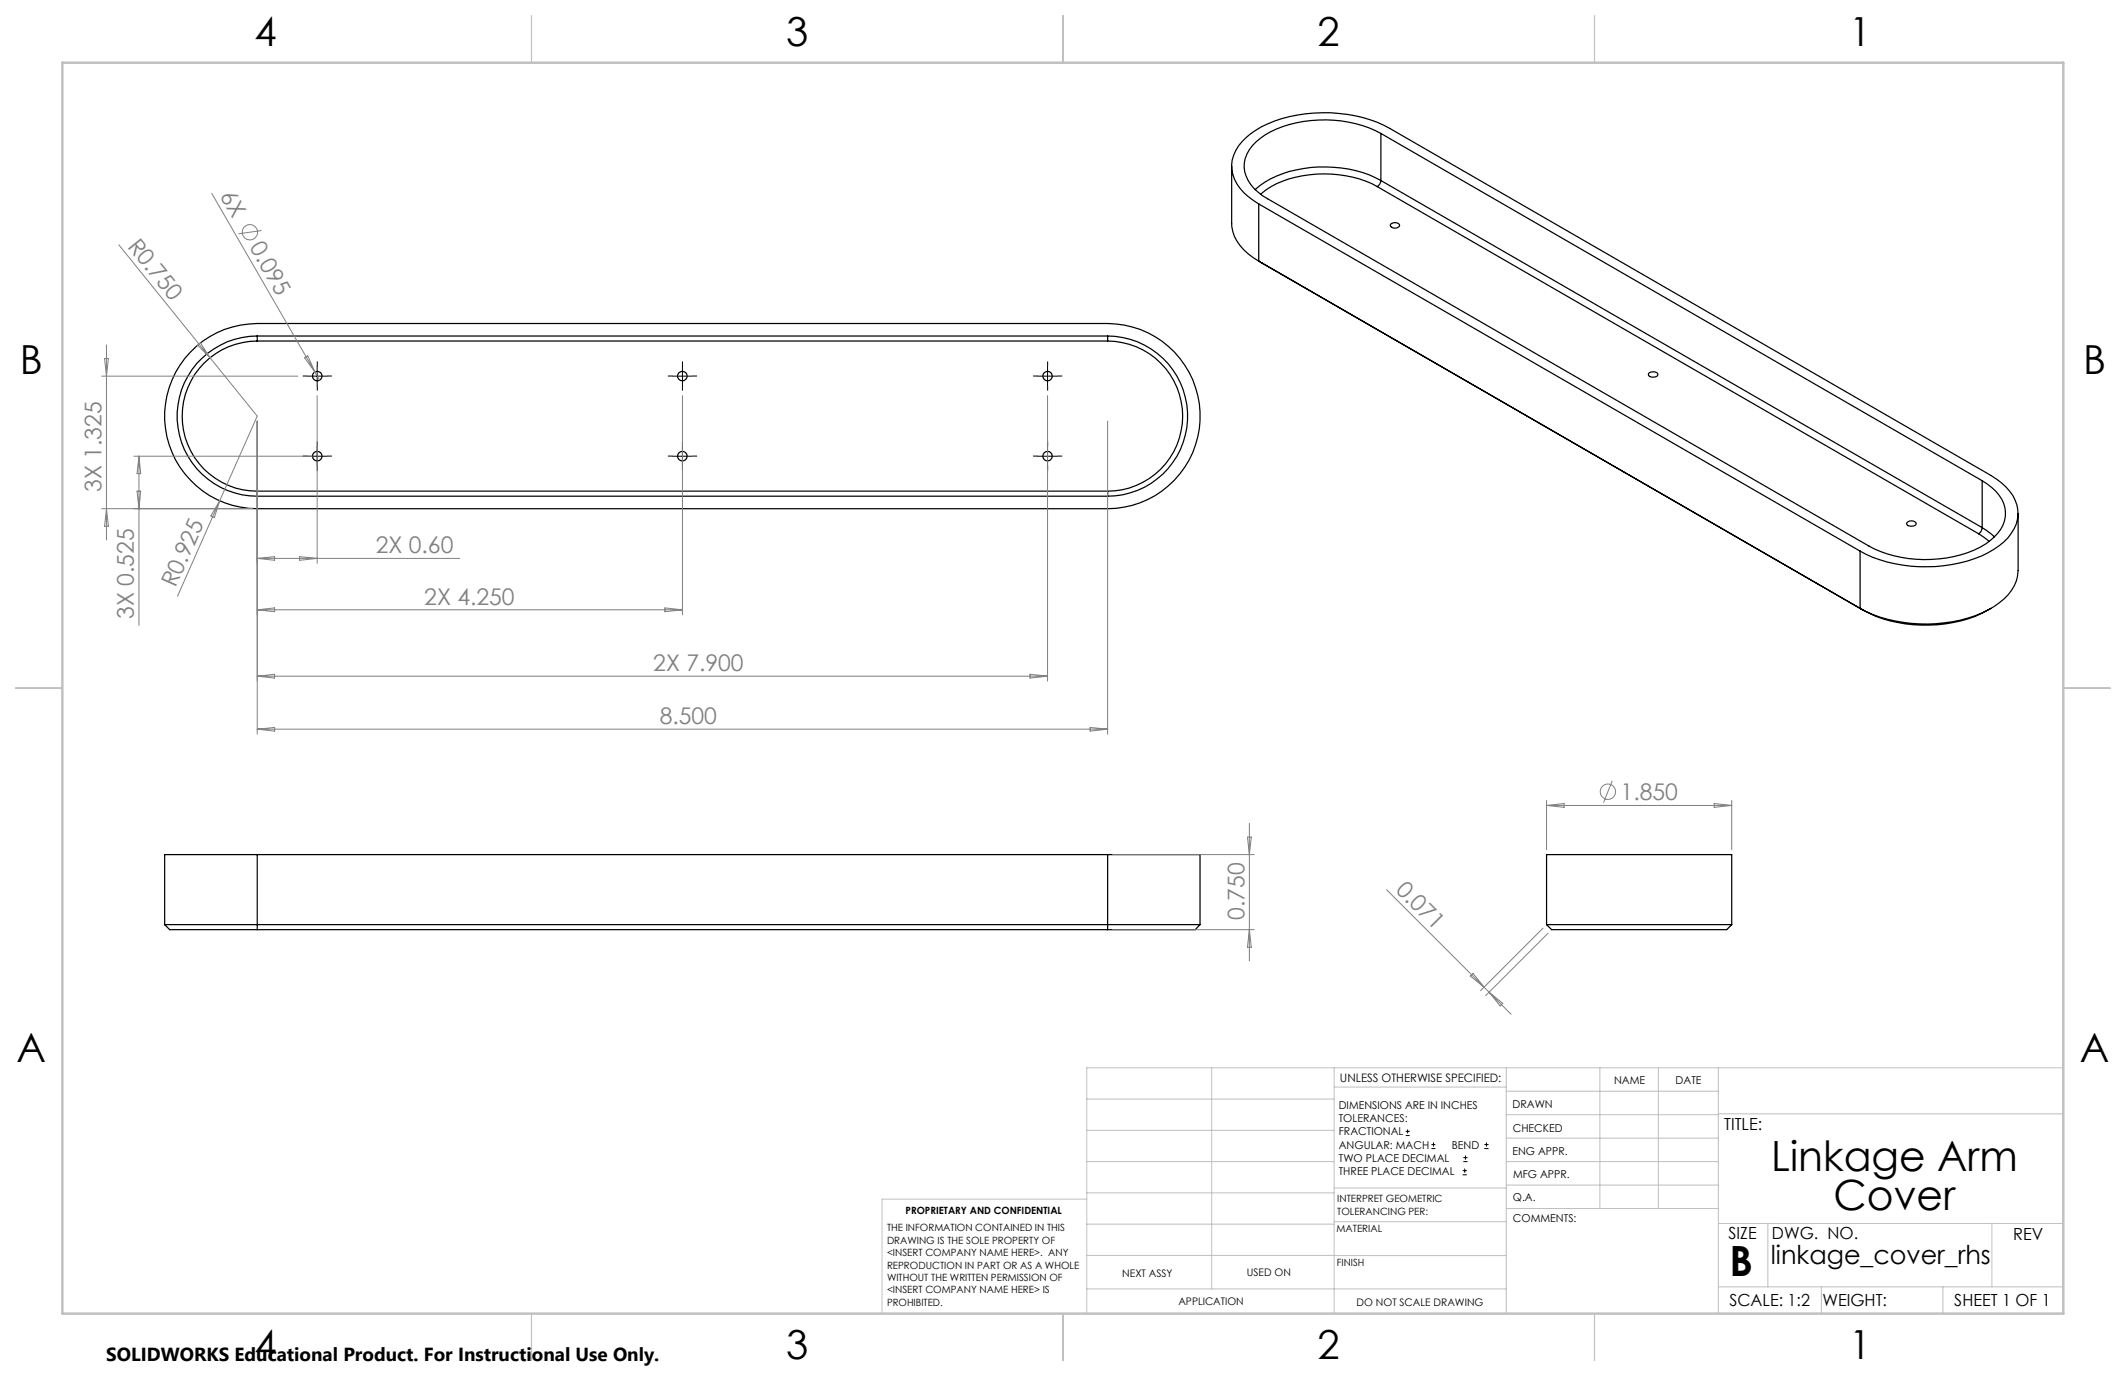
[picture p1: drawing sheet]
<svg xmlns="http://www.w3.org/2000/svg" width="432mm" height="279mm" viewBox="0 0 432 279" stroke-linecap="round" stroke-linejoin="round" font-family="sans-serif">
<g fill="none" stroke="#000" stroke-width=".25">
<path d="M250.2 33.7v11.7a8.8 8.8 0 0 0 4.3 6.9l1.2 .7M279.7 37.9a23.8 23.8 0 0 0-21.5 0l-2.2 1.5M279.7 37.9l122.1 70.5M280.5 27.1a25.2 25.2 0 0 0-23.6 .3 7.7 7.7 0 0 0-4.2 6.6 8.2 8.2 0 0 0 4.8 6.4l122.1 70.5a25.2 25.2 0 0 0 23.5-.3 8.5 8.5 0 0 0 4.2-5.7 7.1 7.1 0 0 0-3.7-6.6l-1-.7M280.5 36.7a1.52 1.52 0 0 1-.8 1.2M280.5 36.7a25.6 25.6 0 0 0-22.5-.4 11.2 11.2 0 0 0-3 2.2M280.5 27.1l122.1 70.5M280.5 36.7l122.1 70.4M280.5 27.1v9.6M255.7 41.4a10.6 10.6 0 0 1-5.3-6 7.3 7.3 0 0 1 2.6-7.4 22.8 22.8 0 0 1 13.8-5 28 28 0 0 1 15.5 3.1l122.1 70.5a9.9 9.9 0 0 1 5.4 6.9 8.1 8.1 0 0 1-3.8 7.3 25.7 25.7 0 0 1-16.2 4.3 26.3 26.3 0 0 1-12-3.2M255.7 41.4l122.1 70.5M255.7 53l122.8 70.9"/>
<path d="M255.7 41.4v11.6M255.7 53l.7 .4M282.4 45.5a1.16 1.16 0 0 1 1.9 .3 1.09 1.09 0 0 1-1.9 0zM38.7 71.5a18.7 18.7 0 0 1 13.5-5.8h172.8a18.8 18.8 0 0 1 18.8 18.8 18.8 18.8 0 0 1-18.8 18.8h-172.8a18.8 18.8 0 0 1-17.2-11.4 18.8 18.8 0 0 1 3.7-20.4zM52.2 68.2a16.3 16.3 0 0 0-16.2 16.3 16.3 16.3 0 0 0 16.2 16.3M52.2 68.2v1.1M52.2 69.3a15.2 15.2 0 0 0-15.2 15.2 15.2 15.2 0 0 0 15.2 15.2M52.2 68.2h172.8M52.2 69.3h172.8M225 68.2a16.3 16.3 0 0 1 16.2 16.3 16.3 16.3 0 0 1-16.2 16.3M225 68.2v1.1M225 69.3a15.2 15.2 0 0 1 15.2 15.2 15.2 15.2 0 0 1-15.2 15.2"/>
<path d="M334.9 75.8a1.26 1.26 0 0 1 1.8 .2 1.12 1.12 0 0 1-1.9 0zM52.2 99.7v1.1M52.2 99.7h172.8M225 99.7v1.1M402.6 97.6v9.5M52.2 100.8h172.8M377.8 111.9v11.6M387.3 106.1a1.2 1.2 0 0 1 1.9 .2 1.15 1.15 0 0 1-2 0zM401.8 108.4l2.2 1.5M402.6 107.1a1.52 1.52 0 0 1-.8 1.3M402.6 107.1l2.5 1.9M409.9 104.2v11.7a8.4 8.4 0 0 1-3.9 6.5 25.7 25.7 0 0 1-16.2 4.3 26.9 26.9 0 0 1-12-3.2"/>
<path d="M377.8 123.5l.7 .4M404.4 123.5a27.8 27.8 0 0 1-22 2.2l-1.4-.5-2.5-1.3M52.2 173.5h-18.8v14.2M52.2 173.5v15.3M52.2 173.5h172.8M225 173.5h18.7v14.2M225 173.5v15.3M33.4 187.7h210.3M33.4 187.7l1.1 1.1h17.7M52.2 188.8h172.8M243.7 187.7l-1 1.1h-17.7M314.1 187.7v-14.2h37.6v14.2"/>
<path d="M314.1 187.7h37.6M314.1 187.7l1 1.1h35.6l1-1.1"/>
<circle cx="64.4" cy="76.4" r=".97"/>
<circle cx="138.6" cy="76.4" r=".97"/>
<circle cx="212.8" cy="76.4" r=".96"/>
<circle cx="64.4" cy="92.6" r=".97"/>
<circle cx="138.6" cy="92.6" r=".97"/>
<circle cx="212.8" cy="92.6" r=".96"/>
</g>
<g fill="none" stroke="#808080" stroke-width=".2">
<path d="M43 39.3l21 36.2M24.1 49.7l18.6 22.9M53.1 46.8l-4.7 .7M20.6 76.4h39.9M21.2 72.8h.8l-.4 3.6zM21.6 70v39.6M40.1 70.1l.6-.5 2 3zM42.7 72.6l9.5 11.9-16.1 36.6M61.8 72.6l.7-.4 1.5 3.3zM64 75.5l.9 1.7M27.2 92.6h36.2M27.8 99.7h.8l-.4 3.6z"/>
<path d="M28.2 92.6v34.4M28.2 92.6l.4 3.6h-.8zM52.2 85.5v63.6M64.4 80.3v34.1M138.6 80.3v44.5M212.8 80.3v58M225 85.5v63.6M20.6 103.3h30.6M21.6 103.3l.4 3.6h-.8zM44.6 101.7l-1.1 3.4-.7-.3zM52.2 113.4h41.2M52.2 113.4l3.6-.4v.8z"/>
<path d="M60.9 113l3.5 .4-3.5 .4zM52.2 123.8l3.6-.4v.8zM52.2 137.3l3.6-.4v.8zM52.2 123.8h86.4M52.2 137.3h160.6M135 123.4l3.6 .4-3.6 .4zM209.2 136.9l3.6 .4-3.6 .4zM52.2 148.1l3.6-.4v.7zM52.2 148.1h172.8M221.4 147.7l3.6 .4-3.6 .3zM327.4 158.5l-1.7 4.5M226 173.5h28.7"/>
<path d="M253.4 170h.7l-.3 3.5zM253.8 167.2v27.9M314.1 162.5v10M314.1 163.5h37.6M314.1 163.5l3.6-.3v.7zM348.2 163.2l3.5 .3-3.5 .4zM351.7 162.5v10M226 188.8h28.7M253.8 188.8l.3 3.5h-.7zM281.6 180.7l19.8 19.7M298.6 198.2l.6-.5 2.2 2.7zM313.4 188.5l-12.7 12.7"/>
<path d="M314.4 189.5l-12.7 12.7M301.4 200.4l5.5 5.6M302.4 201.5l2.8 2.2-.5 .6z"/>
<circle cx="50.8" cy="47.2" r="1.56"/>
<circle cx="326.6" cy="160.8" r="1.55"/>
</g>
<g fill="none" stroke="#000" stroke-width=".2">
<path d="M62.4 76.4h4M64.4 74.4v4M136.6 76.4h4M138.6 74.4v4M210.7 76.4h4.1M212.8 74.4v4M62.4 92.6h4M64.4 90.6v4M136.6 92.6h4M138.6 90.6v4M210.7 92.6h4.1M212.8 90.6v4"/>
<path d="M285.5 230.6h.8M285.5 229.7h.8M285.9 229.3v.9M290.7 233.2h.8M290.7 232.4h.8M291.1 232v.8M297.1 238.5h.8M297.1 237.7h.8M297.2 235.9h.9M297.2 235.1h.9M297.5 237.3v.8M297.6 234.6v.9"/>
<path d="M301.5 233.2h.8M301.5 232.4h.8M301.9 232v.8"/>
</g>
<g fill="none" stroke="#000" stroke-width=".2" stroke-dasharray="15.2 1.3 1.3 1.3" stroke-linecap="butt">
<path d="M62.4 76.4h-.9M64.4 74.4v-1M64.4 78.4v.9M66.4 76.4h1M136.6 76.4h-1M138.6 74.4v-1M138.6 78.4v.9M140.6 76.4h1M210.8 76.4h-1M212.8 74.4v-1M212.8 78.4v.9M214.8 76.4h.9"/>
<path d="M62.4 92.6h-.9M64.4 90.6v-1M64.4 94.6v1M66.4 92.6h1M136.6 92.6h-1M138.6 90.6v-1M138.6 94.6v1M140.6 92.6h1M210.8 92.6h-1M212.8 90.6v-1M212.8 94.6v1M214.8 92.6h.9"/>
</g>
<g fill="none" stroke="#c0c0c0" stroke-width=".2">
<path d="M246.1 216.8v44.9M271 216.8v49.9M305.9 216.8v49.9M324.9 216.8v28.6M336.8 216.8v28.6M349 216.8v49.9M419.1 216.8h-198.4v49.9M220.7 235.9h50.3M220.7 229.5h50.3M220.7 223.2h50.3M271 220.7h34.9M305.9 231.1h43.1"/>
<path d="M305.9 226.3h43.1M305.9 221.6h43.1M305.9 235.9h43.1M349 226.2h70.1M220.7 248.6h50.3M220.7 242.2h50.3M220.7 254.9h50.3M220.7 243.5h-41.6v23.2M271 255h34.9M271 248.1h35M271 241.2h35M305.9 240.6h43.1"/>
<path d="M306 245.4h43M349 248.4h70.1M359.1 248.4v12.9M404.6 248.4v12.9M220.7 261.7h85.2M349 261.3h70.1M369.9 261.3v5.4M394.6 261.3v5.4"/>
</g>
<path d="M107.9 3.2v9.5M215.9 3.2v9.5M323.8 3.2v9.5M3.1 139.7h9.6M419.1 139.7h9.5M107.9 266.7v9.6M215.9 266.7v9.6M323.8 266.7v9.6" fill="none" stroke="#c0c0c0" stroke-width=".25"/>
<path d="M12.7 12.7h406.4v254h-406.4z" fill="none" stroke="#c0c0c0" stroke-width=".5"/>
<g font-size="8.5">
<text x="359.8" y="237.7">Linkage Arm</text>
<text x="372.4" y="245.8">Cover</text>
<text x="351.3" y="259">B</text>
</g>
<g font-size="8.1">
<text x="51.7" y="9.3">4</text>
<text x="159.7" y="9.3">3</text>
<text x="267.6" y="9.3">2</text>
<text x="375.6" y="9.3">1</text>
<text x="4" y="76">B</text>
<text x="423.1" y="76">B</text>
<text x="3.3" y="215.7">A</text>
<text x="422.4" y="215.7">A</text>
<text x="51.7" y="276">4</text>
<text x="159.7" y="276">3</text>
<text x="267.6" y="276">2</text>
<text x="375.6" y="276">1</text>
</g>
<text font-size="5.3" x="359.7" y="256.7">linkage_cover_rhs</text>
<g font-size="4.7" fill="#808080">
<text x="44.6" y="39.8" transform="rotate(60 44.6 39.8)">6X</text>
<text x="25.8" y="50.1" transform="rotate(51 25.8 50.1)">R0.750</text>
<text x="50.6" y="50.2" transform="rotate(60 50.6 50.2)">0.095</text>
<text x="20.6" y="99.8" transform="rotate(-90 20.6 99.8)">3X 1.325</text>
<text x="76.3" y="112.4">2X 0.60</text>
<text x="35.7" y="119.5" transform="rotate(-66 35.7 119.5)">R0.925</text>
<text x="27.2" y="125.6" transform="rotate(-90 27.2 125.6)">3X 0.525</text>
<text x="86.2" y="122.8">2X 4.250</text>
<text x="132.7" y="136.3">2X 7.900</text>
<text x="134" y="147">8.500</text>
<text x="329.2" y="162.5">1.850</text>
<text x="283.3" y="180.8" transform="rotate(45 283.3 180.8)">0.071</text>
<text x="252.8" y="186.8" transform="rotate(-90 252.8 186.8)">0.750</text>
</g>
<text font-size="3.8" x="21.6" y="276.3">SOLIDWORKS Educational Product. For Instructional Use Only.</text>
<g font-size="3.4">
<text x="350.2" y="229.5">TITLE:</text>
<text x="351.1" y="251.6">SIZE</text>
<text x="359.9" y="251.6">DWG. NO.</text>
<text x="408.9" y="251.7">REV</text>
<text x="351.2" y="265.2">SCALE: 1:2</text>
<text x="370.1" y="265.3">WEIGHT:</text>
<text x="396.9" y="265.2">SHEET 1 OF 1</text>
</g>
<text font-size="2.4" x="272.2" y="219.7">UNLESS OTHERWISE SPECIFIED:</text>
<g font-size="2.2">
<text x="327.8" y="220.1">NAME</text>
<text x="340.3" y="220.2">DATE</text>
<text x="271.9" y="225.3">DIMENSIONS ARE IN INCHES</text>
<text x="271.9" y="227.9">TOLERANCES:</text>
<text x="307.2" y="224.9">DRAWN</text>
<text x="271.9" y="230.6">FRACTIONAL</text>
<text x="271.9" y="233.2">ANGULAR: MACH</text>
<text x="294.9" y="233.2">BEND</text>
<text x="307.3" y="229.8">CHECKED</text>
<text x="271.9" y="235.9">TWO PLACE DECIMAL</text>
<text x="271.9" y="238.5">THREE PLACE DECIMAL</text>
<text x="307.2" y="234.4">ENG APPR.</text>
<text x="307.3" y="239.2">MFG APPR.</text>
<text x="307.3" y="243.9">Q.A.</text>
<text x="307.3" y="248.1">COMMENTS:</text>
</g>
<g font-size="2.1">
<text x="227.9" y="259.2">NEXT ASSY</text>
<text x="253.3" y="259.2">USED ON</text>
<text x="239.3" y="265">APPLICATION</text>
<text x="275.5" y="265.1">DO NOT SCALE DRAWING</text>
</g>
<g font-size="2">
<text x="271.6" y="244.1">INTERPRET GEOMETRIC</text>
<text x="180.2" y="250">THE INFORMATION CONTAINED IN THIS</text>
<text x="183.9" y="246.4">PROPRIETARY AND CONFIDENTIAL</text>
<text x="271.5" y="250.2">MATERIAL</text>
<text x="271.6" y="246.6">TOLERANCING PER:</text>
<text x="180.2" y="252.5">DRAWING IS THE SOLE PROPERTY OF</text>
<text x="180.2" y="255.1">&lt;INSERT COMPANY NAME HERE&gt;. ANY</text>
<text x="180.2" y="257.6">REPRODUCTION IN PART OR AS A WHOLE</text>
<text x="271.5" y="257">FINISH</text>
<text x="180.2" y="260.1">WITHOUT THE WRITTEN PERMISSION OF</text>
<text x="180.2" y="262.6">&lt;INSERT COMPANY NAME HERE&gt; IS</text>
<text x="180.2" y="265.2">PROHIBITED.</text>
</g>
</svg>
